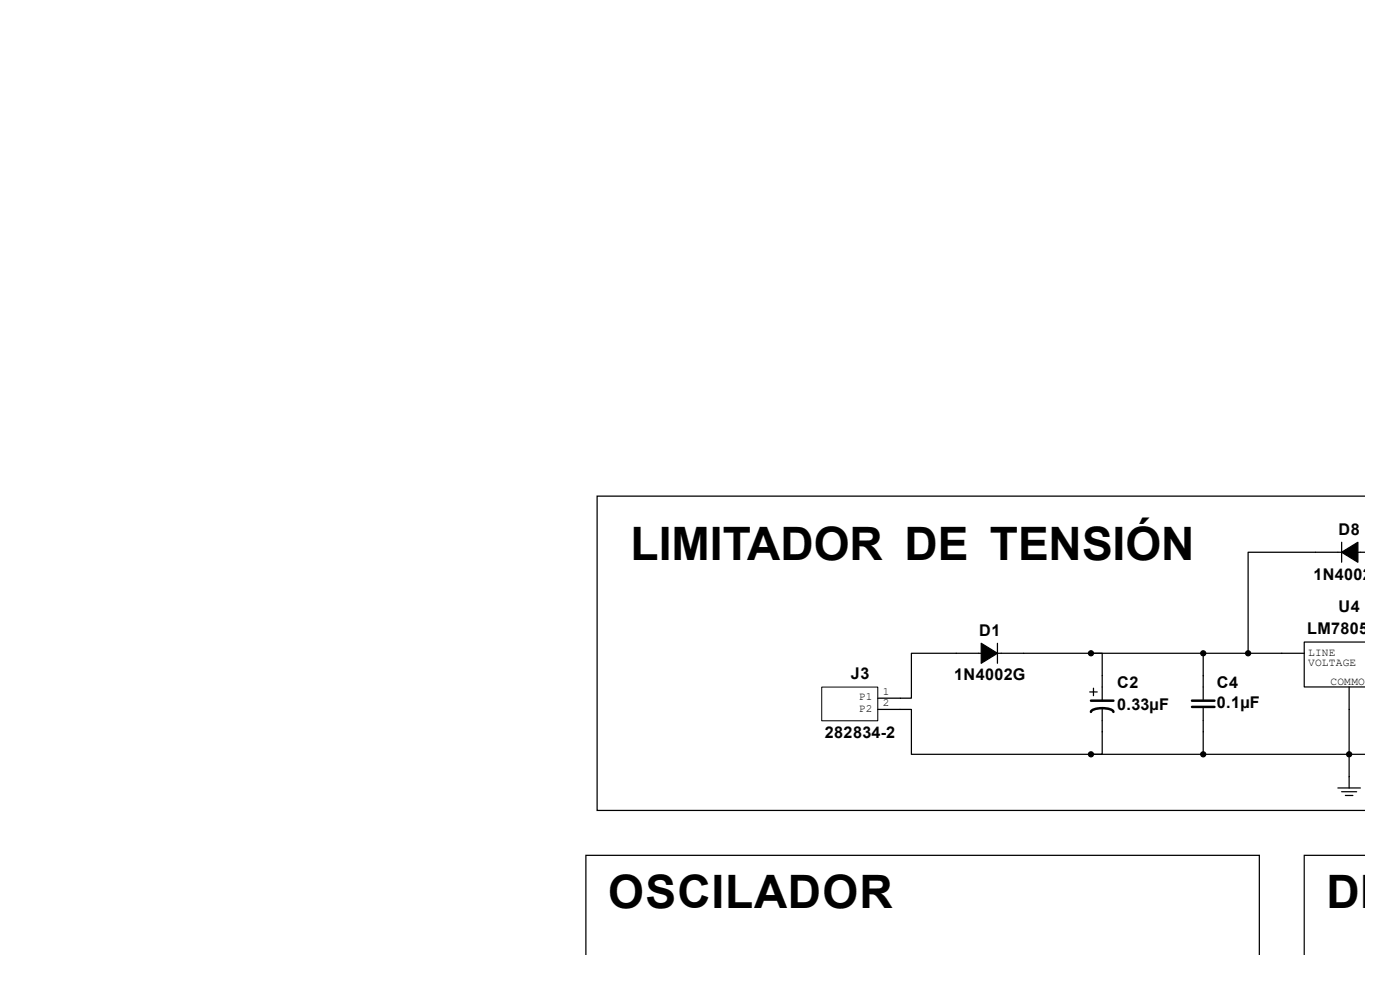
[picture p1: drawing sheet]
<svg xmlns="http://www.w3.org/2000/svg" width="297mm" height="210mm" viewBox="0 0 297 210" stroke-linecap="round" stroke-linejoin="round" font-family="sans-serif">
<g fill="none" stroke="#000" stroke-width=".26">
<path d="M284.6 115v4.3M289.4 105.2h-162.7v66.7h162.7M289.4 117.2h-24.6v21.4M211.6 136.5v4.2M231.4 138.6h2.4v10M255.3 138.6v9.8M276.7 138.6h-83.3v9.5h-7.2M289.4 136.2h-12.7v9.5h12.7M186.2 150.5h7.2v9.5h38M231.2 146.8h1.6M232 146v1.6M233.8 150.2v9.8h-2.4"/>
<path d="M255.3 150.2v9.8M286.2 145.7v21.5M231.4 160h58M283.8 167.2h4.8M284.6 168h3.2M285.4 168.7h1.6M289.4 181.4h-12.7v21M124.3 202.4v-21h142.9v21"/>
</g>
<path d="M174.3 145.8h11.9v7.1h-11.9z" fill="none" stroke="#000" stroke-width=".21"/>
<path d="M231.4 151a2.44 2.44 0 0 1 2.4-.8l1.2 .1a1.27 1.27 0 0 1 1.2 .7M231.4 148.6h4.8M252.9 148.6h4.7M252.9 150h4.7" fill="none" stroke="#000" stroke-width=".53"/>
<g fill="#000" stroke="#000" stroke-width=".26">
<path d="M284.6 117.2l3.5-2.2v4.3zM208.2 136.5l3.4 2.1-3.4 2.1z"/>
<circle cx="231.4" cy="138.6" r=".53"/>
<circle cx="255.3" cy="138.6" r=".53"/>
<circle cx="264.8" cy="138.6" r=".53"/>
<circle cx="231.4" cy="160" r=".53"/>
<circle cx="255.3" cy="160" r=".53"/>
<circle cx="286.2" cy="160" r=".53"/>
</g>
<g font-size="9.8">
<text x="133.8" y="118.9">LIMITADOR DE TENSIÓN</text>
<text x="129" y="192.7">OSCILADOR</text>
<text x="281.4" y="192.7">DIVI</text>
</g>
<g font-size="3.4">
<text x="283.9" y="113.4">D8</text>
<text x="278.6" y="122.9">1N4002G</text>
<text x="283.9" y="129.8">U4</text>
<text x="207.7" y="134.8">D1</text>
<text x="277.3" y="134.6">LM7805CT</text>
<text x="180.5" y="144.1">J3</text>
<text x="202.4" y="144.4">1N4002G</text>
<text x="237" y="146">C2</text>
<text x="258.1" y="146">C4</text>
<text x="237" y="150.7">0.33µF</text>
<text x="258.1" y="150.2">0.1µF</text>
<text x="175" y="156.5">282834-2</text>
</g>
<g font-size="2.4">
<text x="277.5" y="139.2">LINE</text>
<text x="277.5" y="141.4">VOLTAGE</text>
<text x="182.2" y="148.6">P1</text>
<text x="187.3" y="147.4">1</text>
<text x="187.3" y="149.8">2</text>
<text x="282.2" y="145.3">COMMON</text>
<text x="182.2" y="151">P2</text>
</g>
</svg>
